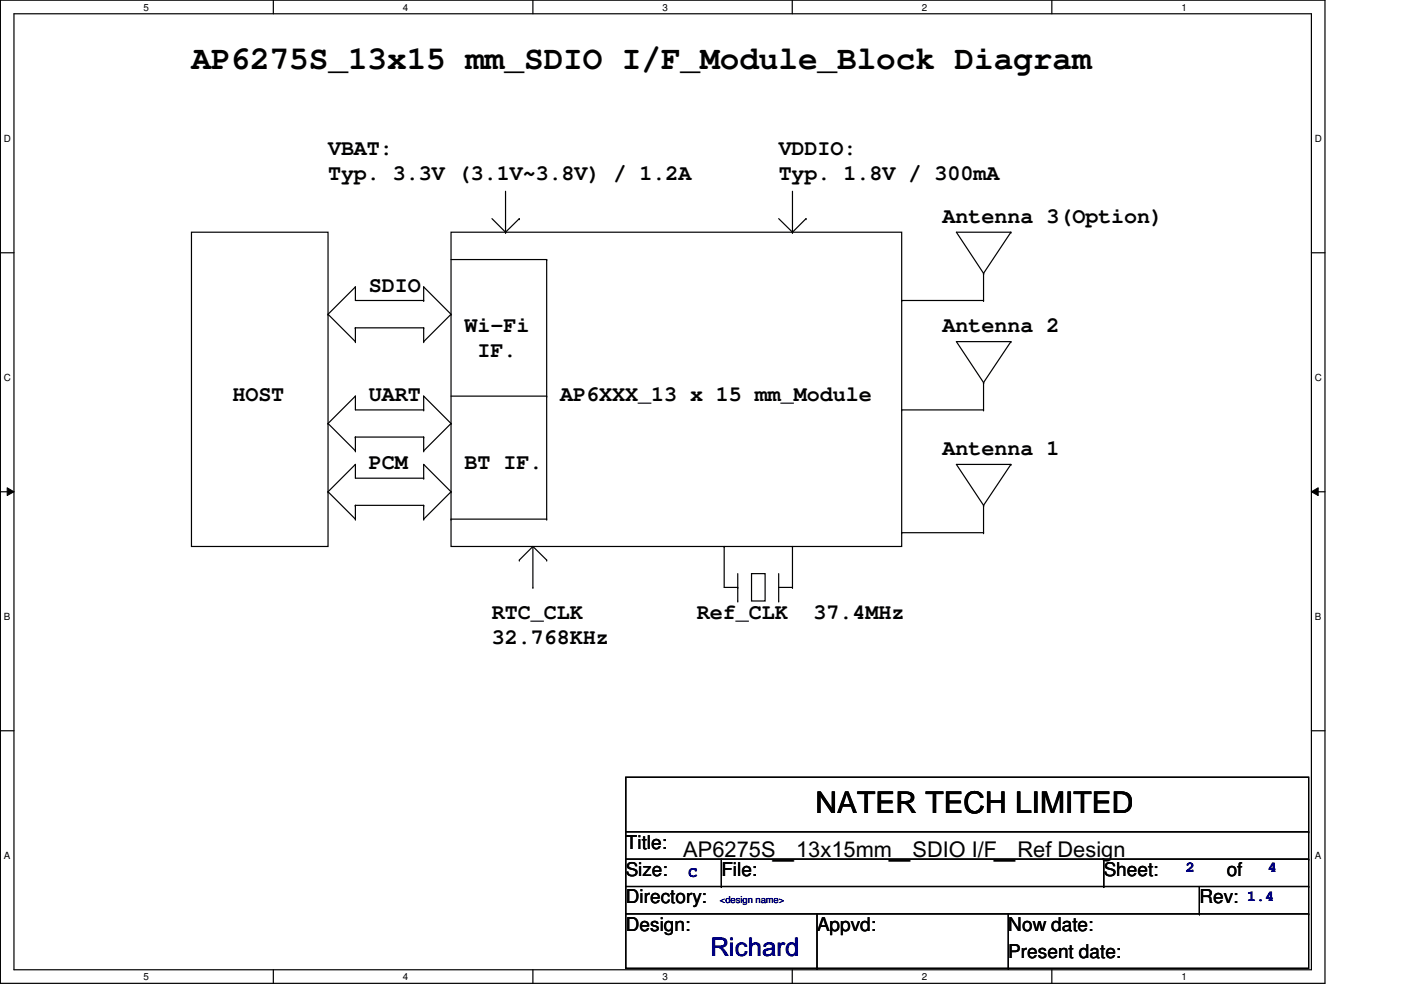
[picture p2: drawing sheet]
<svg xmlns="http://www.w3.org/2000/svg" width="297mm" height="210mm" viewBox="0 0 297 210" stroke-linecap="round" stroke-linejoin="round" font-family="sans-serif">
<path d="M.1 0h280.8v208.5h-280.8zM3 2.9h275v202.7h-275z" fill="none" stroke="#000" stroke-width=".25"/>
<g fill="#fff">
<path d="M30.4 .3h1.2v2.4h-1.2z"/>
<path d="M30.4 205.9h1.2v2.3h-1.2z"/>
</g>
<path d="M58 0v2.9M58 205.6v2.9" fill="none" stroke="#000" stroke-width=".25"/>
<g fill="#fff">
<path d="M85.4 .3h1.2v2.4h-1.2z"/>
<path d="M85.4 205.9h1.2v2.3h-1.2z"/>
</g>
<path d="M113 0v2.9M113 205.6v2.9" fill="none" stroke="#000" stroke-width=".25"/>
<g fill="#fff">
<path d="M140.5 .3h1.1v2.4h-1.1z"/>
<path d="M140.5 205.9h1.1v2.3h-1.1z"/>
</g>
<path d="M168 0v2.9M168 205.6v2.9" fill="none" stroke="#000" stroke-width=".25"/>
<g fill="#fff">
<path d="M195.4 .3h1.2v2.4h-1.2z"/>
<path d="M195.4 205.9h1.2v2.3h-1.2z"/>
</g>
<path d="M223 0v2.9M223 205.6v2.9" fill="none" stroke="#000" stroke-width=".25"/>
<g fill="#fff">
<path d="M250.5 .3h1.1v2.4h-1.1z"/>
<path d="M250.5 205.9h1.1v2.3h-1.1z"/>
<path d="M.8 28.2h1.5v2.4h-1.5z"/>
<path d="M278.8 28.2h1.4v2.4h-1.4z"/>
<path d="M.8 78.9h1.5v2.3h-1.5z"/>
<path d="M278.8 78.9h1.4v2.3h-1.4z"/>
</g>
<path d="M.1 53.6h2.9M278 53.6h2.9" fill="none" stroke="#000" stroke-width=".25"/>
<g fill="#fff">
<path d="M.8 129.6h1.4v2.3h-1.4z"/>
<path d="M278.8 129.6h1.3v2.3h-1.3z"/>
</g>
<path d="M.1 104.3h2.9M278 104.3h2.9" fill="none" stroke="#000" stroke-width=".25"/>
<path d="M1.5 103.4l1.5 .9-1.5 .8zM278 104.3l1.5-.9v1.7z" fill="#000"/>
<path d="M1.5 103.4l1.5 .9-1.5 .8zM278 104.3l1.5-.9v1.7z" fill="none" stroke="#000" stroke-width=".21"/>
<g fill="#fff">
<path d="M.8 180.3h1.4v2.3h-1.4z"/>
<path d="M278.8 180.3h1.3v2.3h-1.3z"/>
</g>
<g fill="none" stroke="#000" stroke-width=".25">
<path d="M40.6 49.2h29v66.7h-29zM95.6 49.2h95.6v66.7h-95.6zM95.6 55h20.3M104.3 46.4l2.9 2.8M107.2 49.2h.1M107.2 40.6v8.6M110.1 46.4h.1M110.1 46.4l-2.9 2.8M115.9 55h.1M115.9 55v55.1M165.1 46.4l2.9 2.8M168 49.2h.1"/>
<path d="M168 40.6v8.6M170.9 46.4h.1M170.9 46.4l-2.9 2.8M208.5 58h.1M208.5 58v5.7M214.3 49.2h.1M214.3 49.2h-11.5l5.7 8.8M214.3 49.2l-5.8 8.8M69.6 66.6h.1M69.6 66.6l5.7 5.8M75.3 69.5h.1M75.3 60.8h.1"/>
<path d="M75.3 72.4h.1M75.3 60.8v2.9h14.5M75.3 69.5h14.5M75.3 69.5v2.9M75.3 60.8l-5.7 5.8M89.8 63.7h.1M89.8 60.8h.1M89.8 72.4h.1M89.8 69.5h.1M89.8 60.8v2.9M89.8 69.5v2.9M89.8 60.8l5.8 5.8"/>
<path d="M95.6 66.6h.1M95.6 66.6l-5.8 5.8M191.2 63.7h.1M191.2 63.7h17.3M208.5 63.7h.1M214.3 72.4h.1M214.3 72.4h-11.5l5.7 8.7M214.3 72.4l-5.8 8.7M69.6 89.8h.1M69.6 89.8l5.7 5.8M75.3 92.7h.1M75.3 95.6h.1"/>
<path d="M75.3 84h.1M75.3 98.5h.1M75.3 84v2.9h14.5M75.3 92.7v2.9M75.3 98.5v2.9h14.5M75.3 92.7h14.5M75.3 84l-5.7 5.8M75.3 98.5l-5.7 5.8M89.8 92.7h.1M89.8 95.6h.1M89.8 84h.1M89.8 86.9h.1"/>
<path d="M89.8 98.5h.1M89.8 84v2.9M89.8 92.7v2.9M89.8 98.5v2.9M89.8 84l5.8 5.8M89.8 98.5l5.8 5.8M95.6 89.8h.1M95.6 84h20.3M95.6 89.8l-5.8 5.8M115.9 84h.1M191.2 86.9h.1M191.2 86.9h17.3"/>
<path d="M208.5 81.1h.1M208.5 86.9h.1M208.5 81.1v5.8M214.3 98.5h.1M214.3 98.5h-11.5l5.7 8.6M214.3 98.5l-5.8 8.6M69.6 104.3h.1M69.6 104.3l5.7 5.8M75.3 107.1h.1M75.3 110.1h.1M75.3 107.1v3M75.3 107.1h14.5"/>
<path d="M89.8 107.1h.1M89.8 110.1h.1M89.8 101.4h.1M89.8 107.1v3M95.6 104.3h.1M95.6 110.1h.1M95.6 104.3l-5.8 5.8M95.6 110.1h20.3M110.1 118.7h.1M113 115.9v8.6M113 115.9l-2.9 2.8M113 115.9l2.9 2.8"/>
<path d="M115.9 118.7h.1M115.9 110.1h.1M153.5 115.9h.1M153.5 115.9v8.6h2.9M168 115.9h.1M168 115.9v8.6M191.2 112.9h.1M191.2 112.9h17.3M208.5 107.1h.1M208.5 112.9h.1M208.5 107.1v5.8M113 124.5h.1"/>
<path d="M156.4 127.4h.1M156.4 124.5h.1M156.4 121.6v5.8M159.3 121.6h2.9v5.8h-2.9zM165.1 127.4h.1M165.1 121.6v5.8M165.1 124.5h2.9M168 124.5h.1M.1 154.9h2.9M278 154.9h2.9M132.7 164.8h144.7v40.5h-144.7zM132.7 176.4h144.7"/>
<path d="M277.4 176.4h.1M132.7 182.2h144.7M132.7 188h144.7M132.7 193.8h144.7M152.9 188h.1M152.9 182.2v5.8M173.2 193.8v11.5M213.8 193.8v11.5M234 188h.1M234 182.2v5.8M254.3 193.8h.1M254.3 188v5.8"/>
<path d="M277.4 182.2h.1M277.4 188h.1M277.4 193.8h.1M173.2 205.3h.1M213.8 205.3h.1"/>
</g>
<text font-size="6.9" x="40.6" y="14.6">AP6275S_13x15 mm_SDIO I/F_Module_Block Diagram</text>
<text font-size="6.3" x="172.9" y="172.5">NATER TECH LIMITED</text>
<text font-size="5.5" fill="#000080" x="150.6" y="202.8">Richard</text>
<g font-size="4.6">
<text x="69.6" y="32.9">VBAT:</text>
<text x="165.1" y="32.9">VDDIO:</text>
<text x="69.6" y="38.1">Typ. 3.3V (3.1V~3.8V) / 1.2A</text>
<text x="165.1" y="38.1">Typ. 1.8V / 300mA</text>
<text x="199.9" y="47.3">Antenna 3(Option)</text>
<text x="78.2" y="61.8">SDIO</text>
<text x="98.5" y="70.5">Wi-Fi</text>
<text x="199.9" y="70.5">Antenna 2</text>
<text x="101.3" y="75.7">IF.</text>
<text x="49.3" y="85">HOST</text>
<text x="78.2" y="85">UART</text>
<text x="118.8" y="85">AP6XXX_13 x 15 mm_Module</text>
<text x="78.2" y="99.4">PCM</text>
<text x="98.5" y="99.4">BT IF.</text>
<text x="199.9" y="96.5">Antenna 1</text>
<text x="104.3" y="131.3">RTC_CLK</text>
<text x="147.7" y="131.3">Ref_CLK</text>
<text x="172.5" y="131.3">37.4MHz</text>
<text x="104.3" y="136.5">32.768KHz</text>
<text x="144.9" y="181.6">AP6275S_13x15mm_SDIO I/F_Ref Design</text>
</g>
<g font-size="4">
<text x="132.7" y="180">Title:</text>
<text x="132.7" y="185.8">Size:</text>
<text x="152.9" y="185.8">File:</text>
<text x="234" y="185.8">Sheet:</text>
<text x="260.1" y="185.8">of</text>
<text x="132.7" y="191.6">Directory:</text>
<text x="254.3" y="191.6">Rev:</text>
<text x="132.7" y="197.4">Design:</text>
<text x="173.2" y="197.4">Appvd:</text>
<text x="213.8" y="197.4">Now date:</text>
<text x="213.8" y="203.1">Present date:</text>
</g>
<g font-size="3.2" fill="#000080">
<text x="146" y="185.9">C</text>
<text x="251.4" y="184.8">2</text>
<text x="268.8" y="184.8">4</text>
<text x="264.5" y="191.1">1.4</text>
</g>
<g font-size="2.1">
<text x="30.4" y="2.2">5</text>
<text x="85.4" y="2.2">4</text>
<text x="140.5" y="2.2">3</text>
<text x="195.4" y="2.2">2</text>
<text x="250.5" y="2.2">1</text>
<text x=".8" y="30.1">D</text>
<text x="278.8" y="30.1">D</text>
<text x=".8" y="80.8">C</text>
<text x="278.8" y="80.8">C</text>
<text x=".8" y="131.5">B</text>
<text x="278.8" y="131.5">B</text>
<text x=".8" y="182.2">A</text>
<text x="278.8" y="182.2">A</text>
<text x="30.4" y="207.8">5</text>
<text x="85.4" y="207.8">4</text>
<text x="140.5" y="207.8">3</text>
<text x="195.4" y="207.8">2</text>
<text x="250.5" y="207.8">1</text>
</g>
<text font-size="2" fill="#000080" x="152.7" y="191.5">&lt;design name&gt;</text>
</svg>
